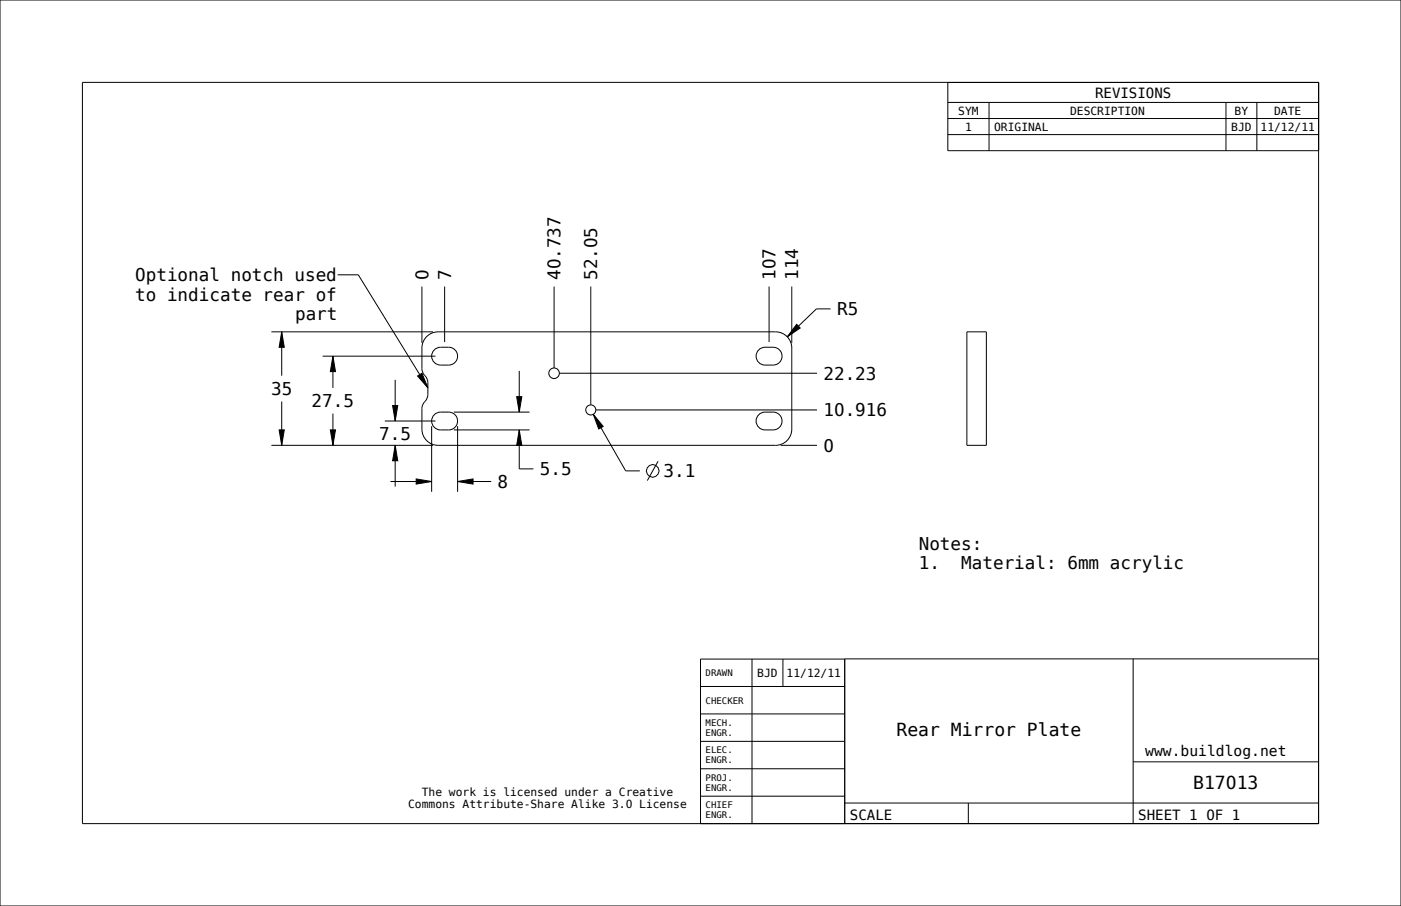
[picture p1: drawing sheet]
<svg xmlns="http://www.w3.org/2000/svg" width="432mm" height="279mm" viewBox="0 0 432 279" stroke-linecap="round" stroke-linejoin="round" font-family="sans-serif">
<path d="M86.8 102.3l.8 4.8h-1.6zM102.6 109.8l.8 4.8h-1.6zM245.5 100l1.1 1.2-4 2.7zM86 132.6h1.6l-.8 4.7zM101.8 132.6h1.6l-.8 4.7zM121.8 137.3l.8 4.8h-1.6zM121 125.1h1.6l-.8 4.7zM160 132.6l.8 4.7h-1.6zM159.2 122.3h1.6l-.8 4.8zM182.9 127.8l3 3.7-1.4 .8zM128.3 147.7l4.7 .8-4.7 .8zM141 148.5l4.8-.8v1.6z" fill="#000"/>
<g fill="none" stroke="#000" stroke-width=".31">
<path d="M0 0h431.8v279.4h-431.8zM292.1 31.6h114.3M292.1 36.6h114.3M304.8 31.6v14.9M377.9 31.6v14.9M387.4 31.6v14.9M406.4 25.4v228.6h-381v-228.6h381v21.1h-114.3v-21.1M292.1 41.5h114.3M130 88.4v17.3M137 88.4v17.1M170.8 88.4v25.1M182.1 88.4v36.4"/>
<path d="M237 88.4v17.1M244 88.4v17.3M256 95.3h-4.4l-9 8.6M83.7 102.3h49.7M86.8 102.3l.8 4.8h-1.6zM86.8 102.3v13.6M99.4 109.8h34.8M102.6 109.8l.8 4.8h-1.6zM102.6 109.8v9.8M121.8 117.1v12.7M131.8 103.5a5 5 0 0 1 3.2-1.2h104a5 5 0 0 1 5 5v25a5 5 0 0 1-5 5h-104a5 5 0 0 1-5-5v-6.3a5 5 0 0 1 1.6-3l.3-1.3v-3.7a5 5 0 0 0-1.6-3l-.3-1.3v-6.4a5 5 0 0 1 1.8-3.8zM134.1 107.7a5.1 5.1 0 0 1 4.2-.6 2.75 2.75 0 0 1 2.7 2.7 2.75 2.75 0 0 1-2.7 2.8 5.1 5.1 0 0 1-4.2-.6 2.75 2.75 0 0 1 0-4.3z"/>
<path d="M160 114.4v12.7M172.4 115.1h79.4M233.6 108.1a2.74 2.74 0 0 1 2.2-1h2.5a2.75 2.75 0 0 1 2.7 2.7 2.75 2.75 0 0 1-2.7 2.8 5.1 5.1 0 0 1-4.2-.6 2.75 2.75 0 0 1-.5-3.9zM245.5 100l1.1 1.2-4 2.7zM298 102.3h6v35h-6zM83.7 137.3h49.7M86 132.6h1.6l-.8 4.7zM86.8 123.8v13.5M101.8 132.6h1.6l-.8 4.7zM102.6 127.6v9.7M118.6 129.8h15.6M121 125.1h1.6l-.8 4.7z"/>
<path d="M121.8 137.3l.8 4.8h-1.6zM121.8 137.3v12.7M133 131.4v20.3M134.1 127.7a5.1 5.1 0 0 1 4.2-.6 2.75 2.75 0 0 1 2.7 2.7 2.75 2.75 0 0 1-2.7 2.8 5.1 5.1 0 0 1-4.2-.6 2.75 2.75 0 0 1 0-4.3zM139.9 132.6h23.3M139.9 127.1h23.3M141 131.4v20.3M159.2 122.3h1.6l-.8 4.8zM160 132.6l.8 4.7h-1.6zM160 132.6v12h4.4M182.9 127.8l3 3.7-1.4 .8zM182.9 127.8l9.9 17.4h4.4"/>
<path d="M183.7 126.4h68.1M233.6 128.1a2.74 2.74 0 0 1 2.2-1h2.5a2.75 2.75 0 0 1 2.7 2.7 2.75 2.75 0 0 1-2.7 2.8 5.1 5.1 0 0 1-4.2-.6 2.75 2.75 0 0 1-.5-3.9zM240.6 137.3h11.2M120.3 148.5h12.7M128.3 147.7l4.7 .8-4.7 .8zM141 148.5l4.8-.8v1.6zM141 148.5h10.4M202.8 142.2l-3.3 6M215.9 211.7h44.5M231.8 203.2v50.8M241.3 203.2v8.5M260.4 203.2h-44.5v50.8"/>
<path d="M349.2 203.2v50.8M406.4 203.2h-146.1l.1 50.8M215.9 237.1h44.5M215.9 228.6h44.5M215.9 220.2h44.5M349.2 234.9h57.2M215.9 245.5h44.5M260.3 247.6h146.1M298.4 247.6v6.4"/>
<circle cx="170.8" cy="115.1" r="1.63"/>
<circle cx="182.1" cy="126.4" r="1.55"/>
<circle cx="201.1" cy="145.2" r="1.95"/>
</g>
<!-- layer: BALLOONS -->
<path d="M128.7 116l1.3-.9 1.9 4.5z" fill="#000"/>
<path d="M104.1 84.8h6.3l21.5 34.8M128.7 116l1.3-.9 1.9 4.5z" fill="none" stroke="#000" stroke-width=".31"/>
<g font-size="5.6">
<text x="276.3" y="226.9">Rear Mirror Plate</text>
<text x="367.8" y="243.3">B17013</text>
</g>
<g font-size="5.4">
<text x="41.7" y="86.7">Optional notch used</text>
<text x="132" y="86.4" transform="rotate(-90 132 86.4)">0</text>
<text x="139" y="86.4" transform="rotate(-90 139 86.4)">7</text>
<text x="172.8" y="86.4" transform="rotate(-90 172.8 86.4)">40.737</text>
<text x="184.1" y="86.4" transform="rotate(-90 184.1 86.4)">52.05</text>
<text x="239" y="86.4" transform="rotate(-90 239 86.4)">107</text>
<text x="246" y="86.4" transform="rotate(-90 246 86.4)">114</text>
<text x="41.7" y="92.7">to indicate rear of</text>
<text x="90.9" y="98.6">part</text>
<text x="258" y="97.2">R5</text>
<text x="253.8" y="117.1">22.23</text>
<text x="83.5" y="121.8">35</text>
<text x="96" y="125.6">27.5</text>
<text x="253.8" y="128.4">10.916</text>
<text x="116.9" y="135.6">7.5</text>
<text x="253.8" y="139.3">0</text>
<text x="166.4" y="146.6">5.5</text>
<text x="204.5" y="147.2">3.1</text>
<text x="153.4" y="150.5">8</text>
<text x="283.2" y="169.5">Notes:</text>
<text x="283.2" y="175.4">1.</text>
<text x="296.3" y="175.4">Material: 6mm acrylic</text>
</g>
<text font-size="4.5" x="353" y="233">www.buildlog.net</text>
<g font-size="4.3">
<text x="337.5" y="30.1">REVISIONS</text>
<text x="261.9" y="252.8">SCALE</text>
<text x="350.8" y="252.8">SHEET 1 OF 1</text>
</g>
<g font-size="3.5">
<text x="295.3" y="35.3">SYM</text>
<text x="329.8" y="35.3">DESCRIPTION</text>
<text x="380.5" y="35.3">BY</text>
<text x="392.7" y="35.3">DATE</text>
<text x="297.4" y="40.3">1</text>
<text x="306.4" y="40.3">ORIGINAL</text>
<text x="379.5" y="40.3">BJD</text>
<text x="388.5" y="40.3">11/12/11</text>
<text x="233.4" y="208.7">BJD</text>
<text x="242.4" y="208.7">11/12/11</text>
<text x="130" y="245.3">The work is licensed under a Creative</text>
<text x="125.8" y="249.1">Commons Attribute-Share Alike 3.0 License</text>
</g>
<g font-size="2.8">
<text x="217.5" y="208.5">DRAWN</text>
<text x="217.5" y="217">CHECKER</text>
<text x="217.5" y="223.9">MECH.</text>
<text x="217.5" y="226.9">ENGR.</text>
<text x="217.5" y="232.3">ELEC.</text>
<text x="217.5" y="235.4">ENGR.</text>
<text x="217.5" y="240.8">PROJ.</text>
<text x="217.5" y="243.9">ENGR.</text>
<text x="217.5" y="249.3">CHIEF</text>
<text x="217.5" y="252.3">ENGR.</text>
</g>
</svg>
